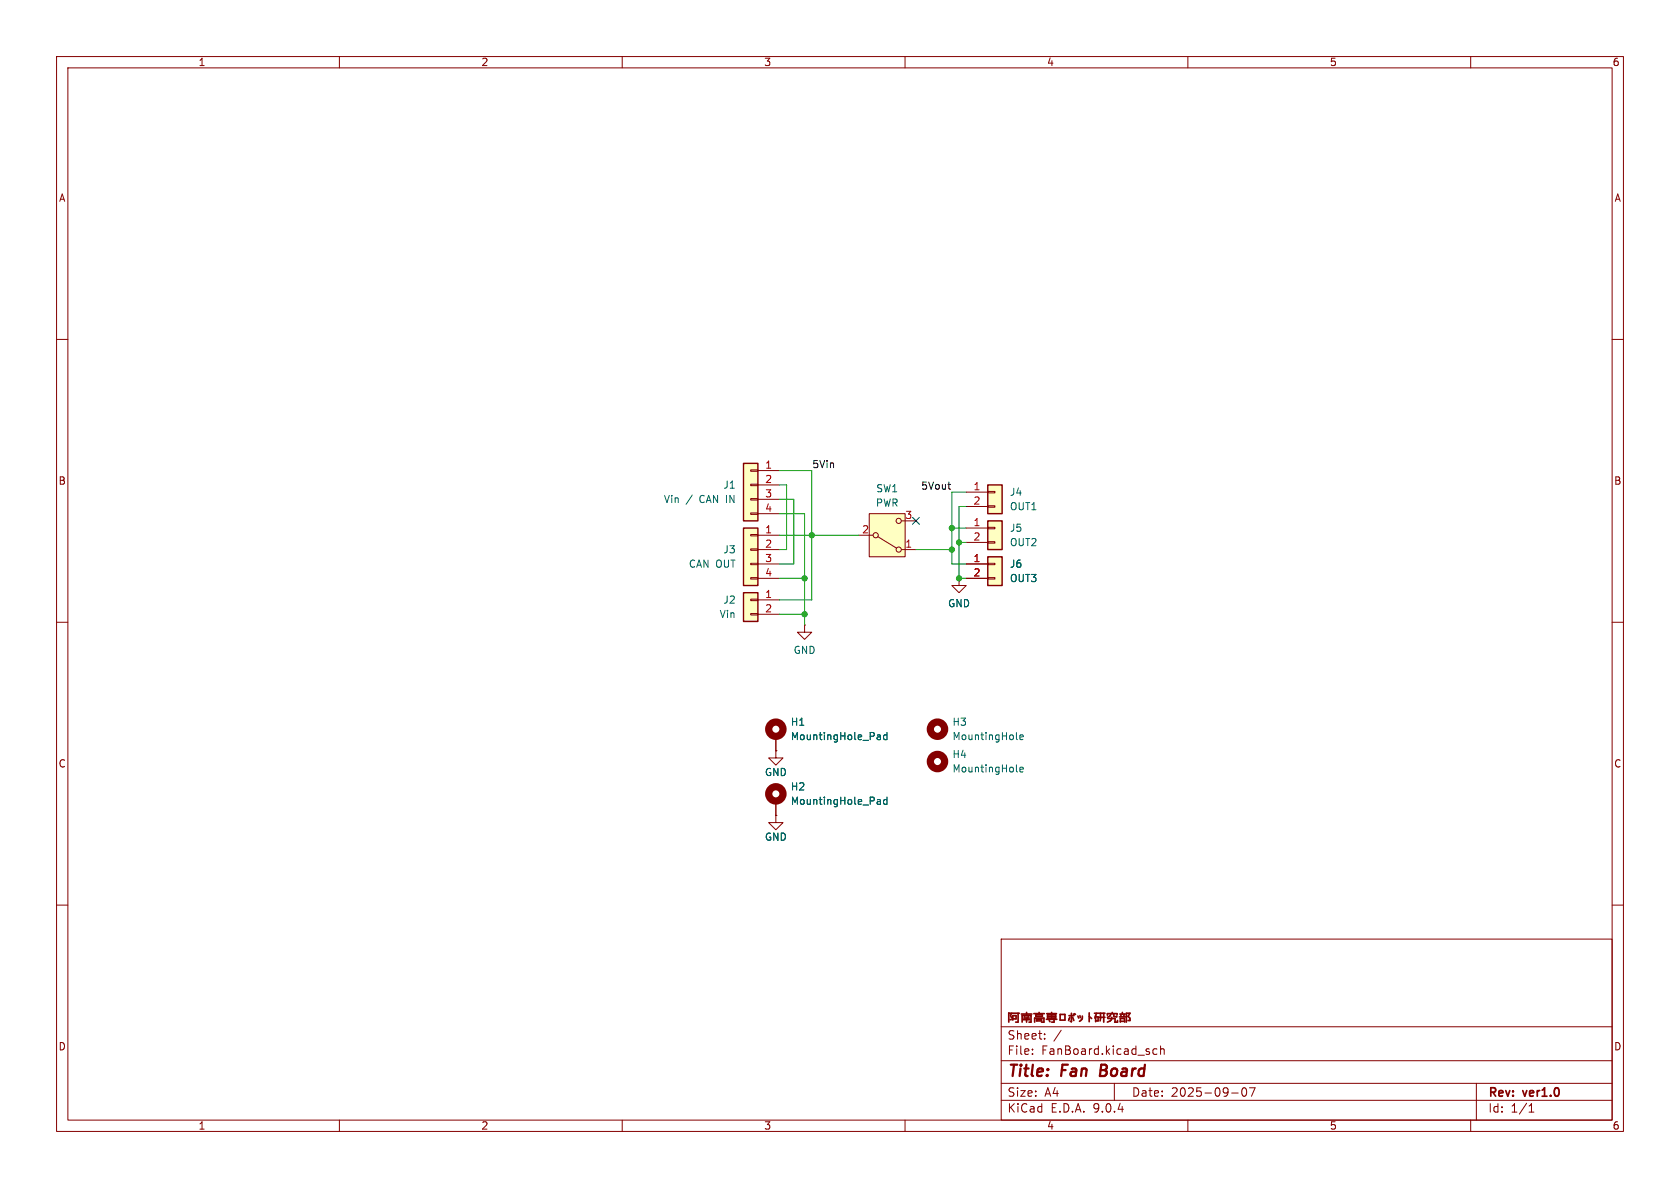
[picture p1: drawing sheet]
(kicad_sch
 (version 20250114)
 (generator "eeschema")
 (generator_version "9.0")
 (paper "A4")
 (title_block
  (title "Fan Board")
  (date "2025-09-07")
  (rev "ver1.0")
  (company "阿南高専ロボット研究部"))
 (lib_symbols
  (symbol "Connector_Generic:Conn_01x02"
   (pin_names
    (offset 1.016) (hide yes)) (exclude_from_sim no) (in_bom yes) (on_board yes)
   (property "Reference" "J" (at 0 2.54 0) (effects (font (size 1.27 1.27))))
   (property "Value" "Conn_01x02" (at 0 -5.08 0) (effects (font (size 1.27 1.27))))
   (property "Footprint" "" (at 0 0 0) (effects (font (size 1.27 1.27)) (hide yes)))
   (property "Datasheet" "~" (at 0 0 0) (effects (font (size 1.27 1.27)) (hide yes)))
   (property "Description" "Generic connector, single row, 01x02, script generated (kicad-library-utils/schlib/autogen/connector/)" (at 0 0 0) (effects (font (size 1.27 1.27)) (hide yes)))
   (symbol "Conn_01x02_1_1"
    (rectangle (start -1.27 1.27) (end 1.27 -3.81) (stroke (width 0.254) (type default)) (fill (type background)))
    (rectangle (start -1.27 0.127) (end 0 -0.127) (stroke (width 0.1524) (type default)) (fill (type none)))
    (rectangle (start -1.27 -2.413) (end 0 -2.667) (stroke (width 0.1524) (type default)) (fill (type none)))
    (pin passive line (at -5.08 0 0) (length 3.81) (name "Pin_1" (effects (font (size 1.27 1.27)))) (number "1" (effects (font (size 1.27 1.27)))))
    (pin passive line (at -5.08 -2.54 0) (length 3.81) (name "Pin_2" (effects (font (size 1.27 1.27)))) (number "2" (effects (font (size 1.27 1.27))))))
   (embedded_fonts no))
  (symbol "Connector_Generic:Conn_01x04"
   (pin_names
    (offset 1.016) (hide yes)) (exclude_from_sim no) (in_bom yes) (on_board yes)
   (property "Reference" "J" (at 0 5.08 0) (effects (font (size 1.27 1.27))))
   (property "Value" "Conn_01x04" (at 0 -7.62 0) (effects (font (size 1.27 1.27))))
   (property "Footprint" "" (at 0 0 0) (effects (font (size 1.27 1.27)) (hide yes)))
   (property "Datasheet" "~" (at 0 0 0) (effects (font (size 1.27 1.27)) (hide yes)))
   (property "Description" "Generic connector, single row, 01x04, script generated (kicad-library-utils/schlib/autogen/connector/)" (at 0 0 0) (effects (font (size 1.27 1.27)) (hide yes)))
   (symbol "Conn_01x04_1_1"
    (rectangle (start -1.27 3.81) (end 1.27 -6.35) (stroke (width 0.254) (type default)) (fill (type background)))
    (rectangle (start -1.27 2.667) (end 0 2.413) (stroke (width 0.1524) (type default)) (fill (type none)))
    (rectangle (start -1.27 0.127) (end 0 -0.127) (stroke (width 0.1524) (type default)) (fill (type none)))
    (rectangle (start -1.27 -2.413) (end 0 -2.667) (stroke (width 0.1524) (type default)) (fill (type none)))
    (rectangle (start -1.27 -4.953) (end 0 -5.207) (stroke (width 0.1524) (type default)) (fill (type none)))
    (pin passive line (at -5.08 2.54 0) (length 3.81) (name "Pin_1" (effects (font (size 1.27 1.27)))) (number "1" (effects (font (size 1.27 1.27)))))
    (pin passive line (at -5.08 0 0) (length 3.81) (name "Pin_2" (effects (font (size 1.27 1.27)))) (number "2" (effects (font (size 1.27 1.27)))))
    (pin passive line (at -5.08 -2.54 0) (length 3.81) (name "Pin_3" (effects (font (size 1.27 1.27)))) (number "3" (effects (font (size 1.27 1.27)))))
    (pin passive line (at -5.08 -5.08 0) (length 3.81) (name "Pin_4" (effects (font (size 1.27 1.27)))) (number "4" (effects (font (size 1.27 1.27))))))
   (embedded_fonts no))
  (symbol "Mechanical:MountingHole"
   (pin_names
    (offset 1.016)) (exclude_from_sim yes) (in_bom no) (on_board yes)
   (property "Reference" "H" (at 0 5.08 0) (effects (font (size 1.27 1.27))))
   (property "Value" "MountingHole" (at 0 3.175 0) (effects (font (size 1.27 1.27))))
   (property "Footprint" "" (at 0 0 0) (effects (font (size 1.27 1.27)) (hide yes)))
   (property "Datasheet" "~" (at 0 0 0) (effects (font (size 1.27 1.27)) (hide yes)))
   (property "Description" "Mounting Hole without connection" (at 0 0 0) (effects (font (size 1.27 1.27)) (hide yes)))
   (symbol "MountingHole_0_1"
    (circle (center 0 0) (radius 1.27) (stroke (width 1.27) (type default)) (fill (type none))))
   (embedded_fonts no))
  (symbol "Mechanical:MountingHole_Pad"
   (pin_numbers (hide yes))
   (pin_names
    (offset 1.016) (hide yes)) (exclude_from_sim yes) (in_bom no) (on_board yes)
   (property "Reference" "H" (at 0 6.35 0) (effects (font (size 1.27 1.27))))
   (property "Value" "MountingHole_Pad" (at 0 4.445 0) (effects (font (size 1.27 1.27))))
   (property "Footprint" "" (at 0 0 0) (effects (font (size 1.27 1.27)) (hide yes)))
   (property "Datasheet" "~" (at 0 0 0) (effects (font (size 1.27 1.27)) (hide yes)))
   (property "Description" "Mounting Hole with connection" (at 0 0 0) (effects (font (size 1.27 1.27)) (hide yes)))
   (symbol "MountingHole_Pad_0_1"
    (circle (center 0 1.27) (radius 1.27) (stroke (width 1.27) (type default)) (fill (type none))))
   (symbol "MountingHole_Pad_1_1"
    (pin input line (at 0 -2.54 90) (length 2.54) (name "1" (effects (font (size 1.27 1.27)))) (number "1" (effects (font (size 1.27 1.27))))))
   (embedded_fonts no))
  (symbol "Switch:SW_SPDT"
   (pin_names
    (offset 0) (hide yes)) (exclude_from_sim no) (in_bom yes) (on_board yes)
   (property "Reference" "SW" (at 0 5.08 0) (effects (font (size 1.27 1.27))))
   (property "Value" "SW_SPDT" (at 0 -5.08 0) (effects (font (size 1.27 1.27))))
   (property "Footprint" "" (at 0 0 0) (effects (font (size 1.27 1.27)) (hide yes)))
   (property "Datasheet" "~" (at 0 -7.62 0) (effects (font (size 1.27 1.27)) (hide yes)))
   (property "Description" "Switch, single pole double throw" (at 0 0 0) (effects (font (size 1.27 1.27)) (hide yes)))
   (symbol "SW_SPDT_0_1"
    (circle (center -2.032 0) (radius 0.4572) (stroke (width 0) (type default)) (fill (type none)))
    (polyline (pts (xy -1.651 0.254) (xy 1.651 2.286)) (stroke (width 0) (type default)) (fill (type none)))
    (circle (center 2.032 2.54) (radius 0.4572) (stroke (width 0) (type default)) (fill (type none)))
    (circle (center 2.032 -2.54) (radius 0.4572) (stroke (width 0) (type default)) (fill (type none))))
   (symbol "SW_SPDT_1_1"
    (rectangle (start -3.175 3.81) (end 3.175 -3.81) (stroke (width 0) (type default)) (fill (type background)))
    (pin passive line (at -5.08 0 0) (length 2.54) (name "B" (effects (font (size 1.27 1.27)))) (number "2" (effects (font (size 1.27 1.27)))))
    (pin passive line (at 5.08 2.54 180) (length 2.54) (name "A" (effects (font (size 1.27 1.27)))) (number "1" (effects (font (size 1.27 1.27)))))
    (pin passive line (at 5.08 -2.54 180) (length 2.54) (name "C" (effects (font (size 1.27 1.27)))) (number "3" (effects (font (size 1.27 1.27))))))
   (embedded_fonts no))
  (symbol "power:GND"
   (power)
   (pin_numbers (hide yes))
   (pin_names
    (offset 0) (hide yes)) (exclude_from_sim no) (in_bom yes) (on_board yes)
   (property "Reference" "#PWR" (at 0 -6.35 0) (effects (font (size 1.27 1.27)) (hide yes)))
   (property "Value" "GND" (at 0 -3.81 0) (effects (font (size 1.27 1.27))))
   (property "Footprint" "" (at 0 0 0) (effects (font (size 1.27 1.27)) (hide yes)))
   (property "Datasheet" "" (at 0 0 0) (effects (font (size 1.27 1.27)) (hide yes)))
   (property "Description" "Power symbol creates a global label with name \"GND\" , ground" (at 0 0 0) (effects (font (size 1.27 1.27)) (hide yes)))
   (symbol "GND_0_1"
    (polyline (pts (xy 0 0) (xy 0 -1.27) (xy 1.27 -1.27) (xy 0 -2.54) (xy -1.27 -1.27) (xy 0 -1.27)) (stroke (width 0) (type default)) (fill (type none))))
   (symbol "GND_1_1"
    (pin power_in line (at 0 0 270) (length 0) (name "~" (effects (font (size 1.27 1.27)))) (number "1" (effects (font (size 1.27 1.27))))))
   (embedded_fonts no)))
 (junction
  (at 168.275 93.345)
  (diameter 0)
  (color 0 0 0 0))
 (junction
  (at 169.545 95.885)
  (diameter 0)
  (color 0 0 0 0))
 (junction
  (at 142.24 108.585)
  (diameter 0)
  (color 0 0 0 0))
 (junction
  (at 143.51 94.615)
  (diameter 0)
  (color 0 0 0 0))
 (junction
  (at 168.275 97.155)
  (diameter 0)
  (color 0 0 0 0))
 (junction
  (at 142.24 102.235)
  (diameter 0)
  (color 0 0 0 0))
 (junction
  (at 169.545 102.235)
  (diameter 0)
  (color 0 0 0 0))
 (no_connect
  (at 161.925 92.075))
 (wire
  (pts (xy 143.51 83.185) (xy 143.51 94.615))
  (stroke (width 0) (type default)))
 (wire
  (pts (xy 142.24 110.49) (xy 142.24 108.585))
  (stroke (width 0) (type default)))
 (wire
  (pts (xy 168.275 97.155) (xy 168.275 93.345))
  (stroke (width 0) (type default)))
 (wire
  (pts (xy 169.545 95.885) (xy 169.545 102.235))
  (stroke (width 0) (type default)))
 (wire
  (pts (xy 168.275 93.345) (xy 170.815 93.345))
  (stroke (width 0) (type default)))
 (wire
  (pts (xy 137.795 102.235) (xy 142.24 102.235))
  (stroke (width 0) (type default)))
 (wire
  (pts (xy 137.795 88.265) (xy 140.335 88.265))
  (stroke (width 0) (type default)))
 (wire
  (pts (xy 139.065 97.155) (xy 137.795 97.155))
  (stroke (width 0) (type default)))
 (wire
  (pts (xy 170.815 89.535) (xy 169.545 89.535))
  (stroke (width 0) (type default)))
 (wire
  (pts (xy 168.275 86.995) (xy 168.275 93.345))
  (stroke (width 0) (type default)))
 (wire
  (pts (xy 137.795 106.045) (xy 143.51 106.045))
  (stroke (width 0) (type default)))
 (wire
  (pts (xy 137.795 83.185) (xy 143.51 83.185))
  (stroke (width 0) (type default)))
 (wire
  (pts (xy 142.24 102.235) (xy 142.24 108.585))
  (stroke (width 0) (type default)))
 (wire
  (pts (xy 137.795 94.615) (xy 143.51 94.615))
  (stroke (width 0) (type default)))
 (wire
  (pts (xy 142.24 90.805) (xy 142.24 102.235))
  (stroke (width 0) (type default)))
 (wire
  (pts (xy 143.51 94.615) (xy 151.765 94.615))
  (stroke (width 0) (type default)))
 (wire
  (pts (xy 137.795 90.805) (xy 142.24 90.805))
  (stroke (width 0) (type default)))
 (wire
  (pts (xy 161.925 97.155) (xy 168.275 97.155))
  (stroke (width 0) (type default)))
 (wire
  (pts (xy 140.335 99.695) (xy 137.795 99.695))
  (stroke (width 0) (type default)))
 (wire
  (pts (xy 170.815 99.695) (xy 168.275 99.695))
  (stroke (width 0) (type default)))
 (wire
  (pts (xy 143.51 94.615) (xy 143.51 106.045))
  (stroke (width 0) (type default)))
 (wire
  (pts (xy 140.335 88.265) (xy 140.335 99.695))
  (stroke (width 0) (type default)))
 (wire
  (pts (xy 170.815 86.995) (xy 168.275 86.995))
  (stroke (width 0) (type default)))
 (wire
  (pts (xy 169.545 102.235) (xy 170.815 102.235))
  (stroke (width 0) (type default)))
 (wire
  (pts (xy 169.545 95.885) (xy 170.815 95.885))
  (stroke (width 0) (type default)))
 (wire
  (pts (xy 142.24 108.585) (xy 137.795 108.585))
  (stroke (width 0) (type default)))
 (wire
  (pts (xy 137.795 85.725) (xy 139.065 85.725))
  (stroke (width 0) (type default)))
 (wire
  (pts (xy 169.545 89.535) (xy 169.545 95.885))
  (stroke (width 0) (type default)))
 (wire
  (pts (xy 168.275 99.695) (xy 168.275 97.155))
  (stroke (width 0) (type default)))
 (wire
  (pts (xy 139.065 85.725) (xy 139.065 97.155))
  (stroke (width 0) (type default)))
 (label "5Vout"
  (at 168.275 86.995 180)
  (effects (font (size 1.27 1.27)) (justify right bottom)))
 (label "5Vin"
  (at 143.51 83.185 0)
  (effects (font (size 1.27 1.27)) (justify left bottom)))
 (symbol
  (lib_id "Connector_Generic:Conn_01x04")
  (at 132.715 97.155 0)
  (mirror y)
  (unit 1)
  (exclude_from_sim no)
  (in_bom yes)
  (on_board yes)
  (dnp no)
  (property "Reference" "J3" (at 130.175 97.155 0) (effects (font (size 1.27 1.27)) (justify left)))
  (property "Value" "CAN OUT" (at 130.175 99.695 0) (effects (font (size 1.27 1.27)) (justify left)))
  (property "Footprint" "Anan-Robo_Footprint_Library:PAコネクタ(4ピンサイド型)" (at 132.715 97.155 0) (effects (font (size 1.27 1.27)) (hide yes)))
  (property "Datasheet" "~" (at 132.715 97.155 0) (effects (font (size 1.27 1.27)) (hide yes)))
  (property "Description" "Generic connector, single row, 01x04, script generated (kicad-library-utils/schlib/autogen/connector/)" (at 132.715 97.155 0) (effects (font (size 1.27 1.27)) (hide yes)))
  (pin "1")
  (pin "4")
  (pin "3")
  (pin "2"))
 (symbol
  (lib_id "Mechanical:MountingHole")
  (at 165.735 134.62 0)
  (unit 1)
  (exclude_from_sim no)
  (in_bom no)
  (on_board yes)
  (dnp no)
  (fields_autoplaced yes)
  (property "Reference" "H4" (at 168.275 133.3499 0) (effects (font (size 1.27 1.27)) (justify left)))
  (property "Value" "MountingHole" (at 168.275 135.8899 0) (effects (font (size 1.27 1.27)) (justify left)))
  (property "Footprint" "Anan-Robo_Footprint_Library:Info_S" (at 165.735 134.62 0) (effects (font (size 1.27 1.27)) (hide yes)))
  (property "Datasheet" "~" (at 165.735 134.62 0) (effects (font (size 1.27 1.27)) (hide yes)))
  (property "Description" "Mounting Hole without connection" (at 165.735 134.62 0) (effects (font (size 1.27 1.27)) (hide yes))))
 (symbol
  (lib_id "Connector_Generic:Conn_01x04")
  (at 132.715 85.725 0)
  (mirror y)
  (unit 1)
  (exclude_from_sim no)
  (in_bom yes)
  (on_board yes)
  (dnp no)
  (property "Reference" "J1" (at 130.175 85.725 0) (effects (font (size 1.27 1.27)) (justify left)))
  (property "Value" "Vin / CAN IN" (at 130.175 88.265 0) (effects (font (size 1.27 1.27)) (justify left)))
  (property "Footprint" "Anan-Robo_Footprint_Library:PAコネクタ(4ピンサイド型)" (at 132.715 85.725 0) (effects (font (size 1.27 1.27)) (hide yes)))
  (property "Datasheet" "~" (at 132.715 85.725 0) (effects (font (size 1.27 1.27)) (hide yes)))
  (property "Description" "Generic connector, single row, 01x04, script generated (kicad-library-utils/schlib/autogen/connector/)" (at 132.715 85.725 0) (effects (font (size 1.27 1.27)) (hide yes)))
  (pin "1")
  (pin "4")
  (pin "3")
  (pin "2"))
 (symbol
  (lib_id "Connector_Generic:Conn_01x02")
  (at 175.895 93.345 0)
  (unit 1)
  (exclude_from_sim no)
  (in_bom yes)
  (on_board yes)
  (dnp no)
  (fields_autoplaced yes)
  (property "Reference" "J5" (at 178.435 93.3449 0) (effects (font (size 1.27 1.27)) (justify left)))
  (property "Value" "OUT2" (at 178.435 95.8849 0) (effects (font (size 1.27 1.27)) (justify left)))
  (property "Footprint" "Anan-Robo_Footprint_Library:PAコネクタ(2ピンサイド型)" (at 175.895 93.345 0) (effects (font (size 1.27 1.27)) (hide yes)))
  (property "Datasheet" "~" (at 175.895 93.345 0) (effects (font (size 1.27 1.27)) (hide yes)))
  (property "Description" "Generic connector, single row, 01x02, script generated (kicad-library-utils/schlib/autogen/connector/)" (at 175.895 93.345 0) (effects (font (size 1.27 1.27)) (hide yes)))
  (pin "2")
  (pin "1"))
 (symbol
  (lib_id "Connector_Generic:Conn_01x02")
  (at 175.895 86.995 0)
  (unit 1)
  (exclude_from_sim no)
  (in_bom yes)
  (on_board yes)
  (dnp no)
  (fields_autoplaced yes)
  (property "Reference" "J4" (at 178.435 86.9949 0) (effects (font (size 1.27 1.27)) (justify left)))
  (property "Value" "OUT1" (at 178.435 89.5349 0) (effects (font (size 1.27 1.27)) (justify left)))
  (property "Footprint" "Anan-Robo_Footprint_Library:PAコネクタ(2ピンサイド型)" (at 175.895 86.995 0) (effects (font (size 1.27 1.27)) (hide yes)))
  (property "Datasheet" "~" (at 175.895 86.995 0) (effects (font (size 1.27 1.27)) (hide yes)))
  (property "Description" "Generic connector, single row, 01x02, script generated (kicad-library-utils/schlib/autogen/connector/)" (at 175.895 86.995 0) (effects (font (size 1.27 1.27)) (hide yes)))
  (pin "2")
  (pin "1"))
 (symbol
  (lib_id "Mechanical:MountingHole_Pad")
  (at 137.16 130.175 0)
  (unit 1)
  (exclude_from_sim no)
  (in_bom no)
  (on_board yes)
  (dnp no)
  (fields_autoplaced yes)
  (property "Reference" "H1" (at 139.7 127.6349 0) (effects (font (size 1.27 1.27)) (justify left)))
  (property "Value" "MountingHole_Pad" (at 139.7 130.1749 0) (effects (font (size 1.27 1.27)) (justify left)))
  (property "Footprint" "MountingHole:MountingHole_3.2mm_M3_Pad" (at 137.16 130.175 0) (effects (font (size 1.27 1.27)) (hide yes)))
  (property "Datasheet" "~" (at 137.16 130.175 0) (effects (font (size 1.27 1.27)) (hide yes)))
  (property "Description" "Mounting Hole with connection" (at 137.16 130.175 0) (effects (font (size 1.27 1.27)) (hide yes)))
  (pin "1"))
 (symbol
  (lib_id "power:GND")
  (at 137.16 144.145 0)
  (unit 1)
  (exclude_from_sim no)
  (in_bom yes)
  (on_board yes)
  (dnp no)
  (property "Reference" "#PWR04" (at 137.16 150.495 0) (effects (font (size 1.27 1.27)) (hide yes)))
  (property "Value" "GND" (at 137.16 147.955 0) (effects (font (size 1.27 1.27))))
  (property "Footprint" "" (at 137.16 144.145 0) (effects (font (size 1.27 1.27)) (hide yes)))
  (property "Datasheet" "" (at 137.16 144.145 0) (effects (font (size 1.27 1.27)) (hide yes)))
  (property "Description" "Power symbol creates a global label with name \"GND\" , ground" (at 137.16 144.145 0) (effects (font (size 1.27 1.27)) (hide yes)))
  (pin "1"))
 (symbol
  (lib_id "Mechanical:MountingHole")
  (at 165.735 128.905 0)
  (unit 1)
  (exclude_from_sim no)
  (in_bom no)
  (on_board yes)
  (dnp no)
  (fields_autoplaced yes)
  (property "Reference" "H3" (at 168.275 127.6349 0) (effects (font (size 1.27 1.27)) (justify left)))
  (property "Value" "MountingHole" (at 168.275 130.1749 0) (effects (font (size 1.27 1.27)) (justify left)))
  (property "Footprint" "Anan-Robo_Footprint_Library:Title" (at 165.735 128.905 0) (effects (font (size 1.27 1.27)) (hide yes)))
  (property "Datasheet" "~" (at 165.735 128.905 0) (effects (font (size 1.27 1.27)) (hide yes)))
  (property "Description" "Mounting Hole without connection" (at 165.735 128.905 0) (effects (font (size 1.27 1.27)) (hide yes))))
 (symbol
  (lib_id "Connector_Generic:Conn_01x02")
  (at 175.895 99.695 0)
  (unit 1)
  (exclude_from_sim no)
  (in_bom yes)
  (on_board yes)
  (dnp no)
  (fields_autoplaced yes)
  (property "Reference" "J6" (at 178.435 99.6949 0) (effects (font (size 1.27 1.27)) (justify left)))
  (property "Value" "OUT3" (at 178.435 102.2349 0) (effects (font (size 1.27 1.27)) (justify left)))
  (property "Footprint" "Anan-Robo_Footprint_Library:PAコネクタ(2ピンサイド型)" (at 175.895 99.695 0) (effects (font (size 1.27 1.27)) (hide yes)))
  (property "Datasheet" "~" (at 175.895 99.695 0) (effects (font (size 1.27 1.27)) (hide yes)))
  (property "Description" "Generic connector, single row, 01x02, script generated (kicad-library-utils/schlib/autogen/connector/)" (at 175.895 99.695 0) (effects (font (size 1.27 1.27)) (hide yes)))
  (pin "2")
  (pin "1"))
 (symbol
  (lib_id "Connector_Generic:Conn_01x02")
  (at 132.715 106.045 0)
  (mirror y)
  (unit 1)
  (exclude_from_sim no)
  (in_bom yes)
  (on_board yes)
  (dnp no)
  (property "Reference" "J2" (at 130.175 106.045 0) (effects (font (size 1.27 1.27)) (justify left)))
  (property "Value" "Vin" (at 130.175 108.585 0) (effects (font (size 1.27 1.27)) (justify left)))
  (property "Footprint" "Anan-Robo_Footprint_Library:PAコネクタ(2ピンサイド型)" (at 132.715 106.045 0) (effects (font (size 1.27 1.27)) (hide yes)))
  (property "Datasheet" "~" (at 132.715 106.045 0) (effects (font (size 1.27 1.27)) (hide yes)))
  (property "Description" "Generic connector, single row, 01x02, script generated (kicad-library-utils/schlib/autogen/connector/)" (at 132.715 106.045 0) (effects (font (size 1.27 1.27)) (hide yes)))
  (pin "1")
  (pin "2"))
 (symbol
  (lib_id "Switch:SW_SPDT")
  (at 156.845 94.615 0)
  (mirror x)
  (unit 1)
  (exclude_from_sim no)
  (in_bom yes)
  (on_board yes)
  (dnp no)
  (property "Reference" "SW1" (at 156.845 86.36 0) (effects (font (size 1.27 1.27))))
  (property "Value" "PWR" (at 156.845 88.9 0) (effects (font (size 1.27 1.27))))
  (property "Footprint" "Anan-Robo_Footprint_Library:SS-12D00G3" (at 156.845 94.615 0) (effects (font (size 1.27 1.27)) (hide yes)))
  (property "Datasheet" "~" (at 156.845 86.995 0) (effects (font (size 1.27 1.27)) (hide yes)))
  (property "Description" "Switch, single pole double throw" (at 156.845 94.615 0) (effects (font (size 1.27 1.27)) (hide yes)))
  (pin "1")
  (pin "3")
  (pin "2"))
 (symbol
  (lib_id "power:GND")
  (at 169.545 102.235 0)
  (unit 1)
  (exclude_from_sim no)
  (in_bom yes)
  (on_board yes)
  (dnp no)
  (fields_autoplaced yes)
  (property "Reference" "#PWR01" (at 169.545 108.585 0) (effects (font (size 1.27 1.27)) (hide yes)))
  (property "Value" "GND" (at 169.545 106.68 0) (effects (font (size 1.27 1.27))))
  (property "Footprint" "" (at 169.545 102.235 0) (effects (font (size 1.27 1.27)) (hide yes)))
  (property "Datasheet" "" (at 169.545 102.235 0) (effects (font (size 1.27 1.27)) (hide yes)))
  (property "Description" "Power symbol creates a global label with name \"GND\" , ground" (at 169.545 102.235 0) (effects (font (size 1.27 1.27)) (hide yes)))
  (pin "1"))
 (symbol
  (lib_id "power:GND")
  (at 142.24 110.49 0)
  (unit 1)
  (exclude_from_sim no)
  (in_bom yes)
  (on_board yes)
  (dnp no)
  (fields_autoplaced yes)
  (property "Reference" "#PWR02" (at 142.24 116.84 0) (effects (font (size 1.27 1.27)) (hide yes)))
  (property "Value" "GND" (at 142.24 114.935 0) (effects (font (size 1.27 1.27))))
  (property "Footprint" "" (at 142.24 110.49 0) (effects (font (size 1.27 1.27)) (hide yes)))
  (property "Datasheet" "" (at 142.24 110.49 0) (effects (font (size 1.27 1.27)) (hide yes)))
  (property "Description" "Power symbol creates a global label with name \"GND\" , ground" (at 142.24 110.49 0) (effects (font (size 1.27 1.27)) (hide yes)))
  (pin "1"))
 (symbol
  (lib_id "power:GND")
  (at 137.16 132.715 0)
  (unit 1)
  (exclude_from_sim no)
  (in_bom yes)
  (on_board yes)
  (dnp no)
  (property "Reference" "#PWR03" (at 137.16 139.065 0) (effects (font (size 1.27 1.27)) (hide yes)))
  (property "Value" "GND" (at 137.16 136.525 0) (effects (font (size 1.27 1.27))))
  (property "Footprint" "" (at 137.16 132.715 0) (effects (font (size 1.27 1.27)) (hide yes)))
  (property "Datasheet" "" (at 137.16 132.715 0) (effects (font (size 1.27 1.27)) (hide yes)))
  (property "Description" "Power symbol creates a global label with name \"GND\" , ground" (at 137.16 132.715 0) (effects (font (size 1.27 1.27)) (hide yes)))
  (pin "1"))
 (symbol
  (lib_id "Mechanical:MountingHole_Pad")
  (at 137.16 141.605 0)
  (unit 1)
  (exclude_from_sim no)
  (in_bom no)
  (on_board yes)
  (dnp no)
  (fields_autoplaced yes)
  (property "Reference" "H2" (at 139.7 139.0649 0) (effects (font (size 1.27 1.27)) (justify left)))
  (property "Value" "MountingHole_Pad" (at 139.7 141.6049 0) (effects (font (size 1.27 1.27)) (justify left)))
  (property "Footprint" "MountingHole:MountingHole_3.2mm_M3_Pad" (at 137.16 141.605 0) (effects (font (size 1.27 1.27)) (hide yes)))
  (property "Datasheet" "~" (at 137.16 141.605 0) (effects (font (size 1.27 1.27)) (hide yes)))
  (property "Description" "Mounting Hole with connection" (at 137.16 141.605 0) (effects (font (size 1.27 1.27)) (hide yes)))
  (pin "1"))
 (sheet_instances
  (path ""
   (page "1")))
 (embedded_fonts no))
